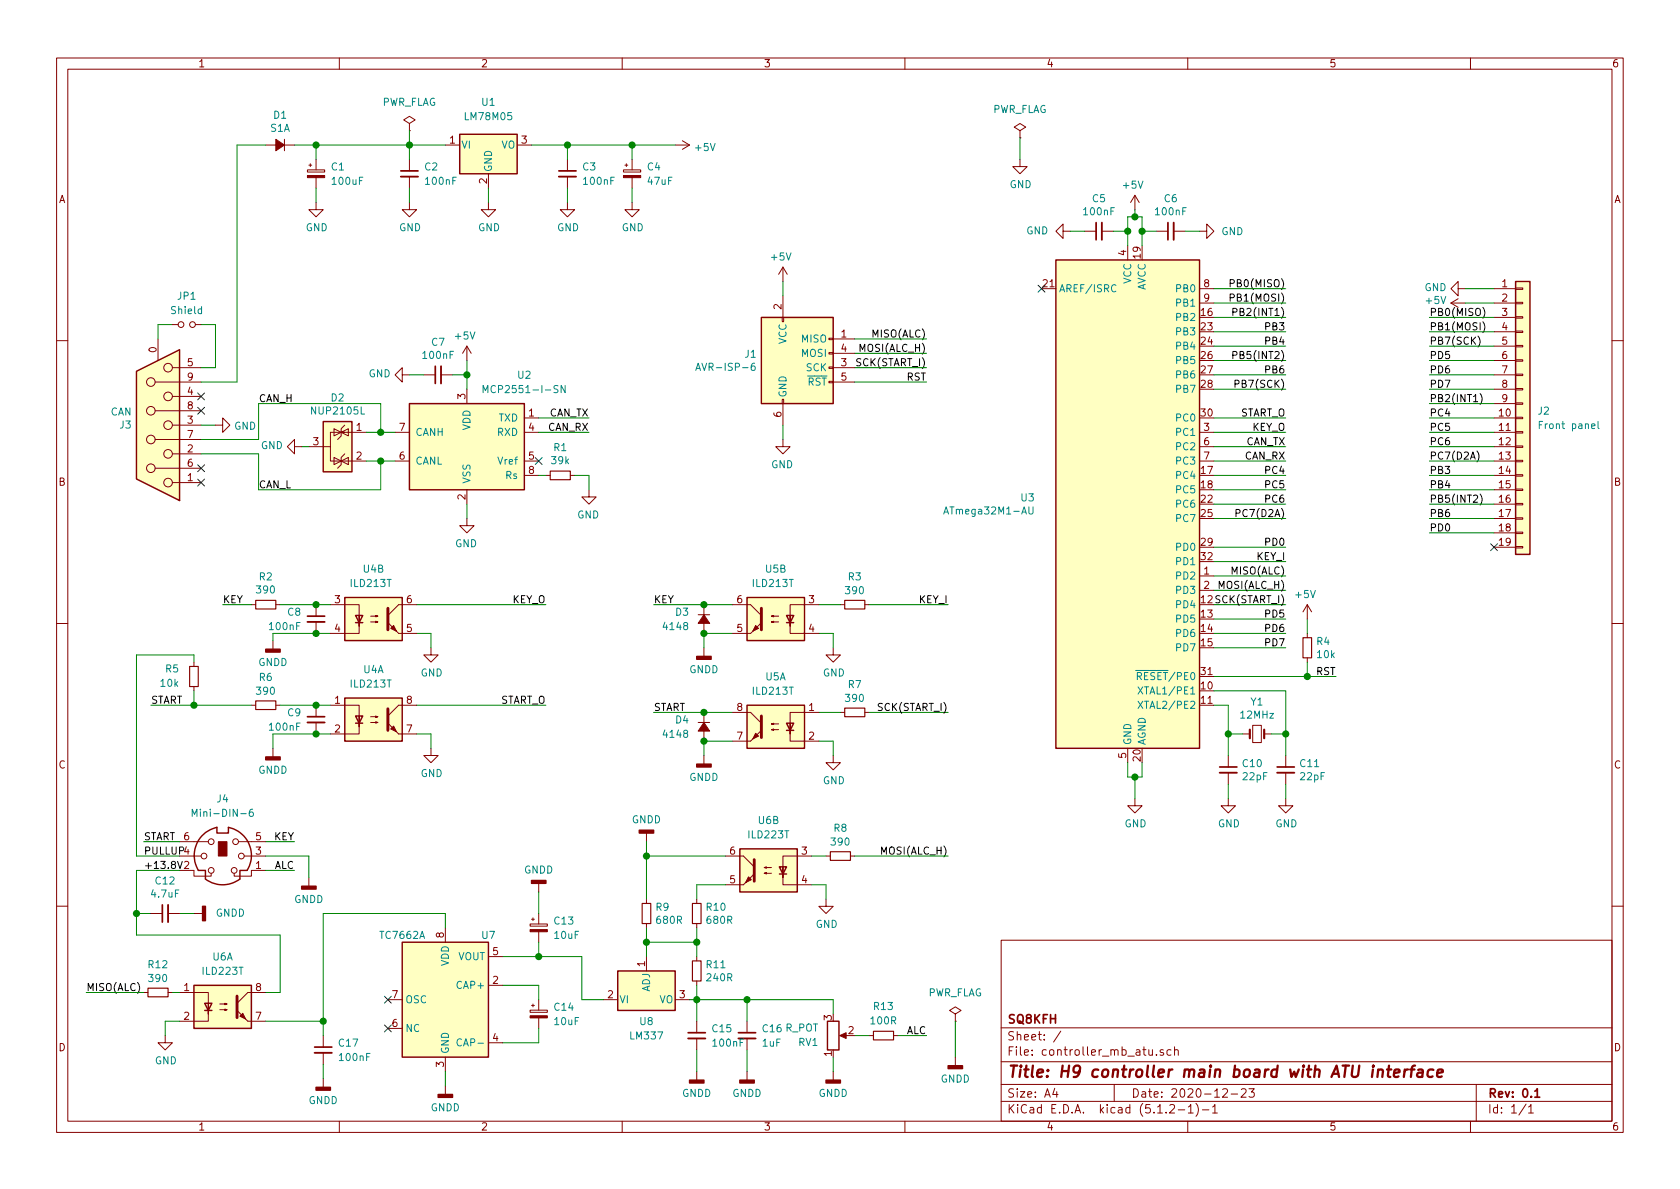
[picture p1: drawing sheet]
EESchema Schematic File Version 4
LIBS:controller_mb_atu-cache
EELAYER 29 0
EELAYER END
$Descr A4 11693 8268
encoding utf-8
Sheet 1 1
Title "H9 controller main board with ATU interface"
Date "2020-12-23"
Rev "0.1"
Comp "SQ8KFH"
Comment1 ""
Comment2 ""
Comment3 ""
Comment4 ""
$EndDescr
$Comp
L MCU_Microchip_ATmega:ATmega16M1-AU U3
U 1 1
P 7850 3500
F 0 "U3" H 7206 3546 50  0000 R CNN
F 1 "ATmega32M1-AU" H 7206 3455 50  0000 R CNN
F 2 "Package_QFP:TQFP-32_7x7mm_P0.8mm" H 7850 3500 50  0001 C CIN
F 3 "http://ww1.microchip.com/downloads/en/DeviceDoc/Atmel-8209-8-bit%20AVR%20ATmega16M1-32M1-64M1_Datasheet.pdf" H 7850 3500 50  0001 C CNN
	1    7850 3500
	1    0    0    -1  
$EndComp
$Comp
L Device:R_Small R1
U 1 1
P 3900 3300
F 0 "R1" V 3704 3300 50  0000 C CNN
F 1 "39k" V 3795 3300 50  0000 C CNN
F 2 "Resistor_SMD:R_1206_3216Metric_Pad1.42x1.75mm_HandSolder" H 3900 3300 50  0001 C CNN
F 3 "~" H 3900 3300 50  0001 C CNN
	1    3900 3300
	0    -1   1    0   
$EndComp
$Comp
L Interface_CAN_LIN:MCP2551-I-SN U2
U 1 1
P 3250 3100
F 0 "U2" H 2850 3600 50  0000 C CNN
F 1 "MCP2551-I-SN" H 2850 3500 50  0000 C CNN
F 2 "Package_SO:SOIC-8_3.9x4.9mm_P1.27mm" H 3250 2600 50  0001 C CIN
F 3 "http://ww1.microchip.com/downloads/en/devicedoc/21667d.pdf" H 3250 3100 50  0001 C CNN
	1    3250 3100
	-1   0    0    -1  
$EndComp
$Comp
L Power_Protection:NUP2105L D2
U 1 1
P 2350 3100
F 0 "D2" V 2008 3100 50  0000 C CNN
F 1 "NUP2105L" V 2099 3100 50  0000 C CNN
F 2 "Package_TO_SOT_SMD:SOT-23" H 2575 3050 50  0001 L CNN
F 3 "http://www.onsemi.com/pub_link/Collateral/NUP2105L-D.PDF" H 2475 3225 50  0001 C CNN
	1    2350 3100
	0    1    1    0   
$EndComp
$Comp
L Connector:AVR-ISP-6 J1
U 1 1
P 5550 2550
F 0 "J1" H 5271 2646 50  0000 R CNN
F 1 "AVR-ISP-6" H 5271 2555 50  0000 R CNN
F 2 "Connector_IDC:IDC-Header_2x03_P2.54mm_Vertical" V 5300 2600 50  0001 C CNN
F 3 " ~" H 4275 2000 50  0001 C CNN
	1    5550 2550
	1    0    0    -1  
$EndComp
$Comp
L Connector:DB9_Female_MountingHoles J3
U 1 1
P 1100 2950
F 0 "J3" H 1280 2952 50  0000 L CNN
F 1 "CAN" H 1280 2861 50  0000 L CNN
F 2 "Connector_Dsub:DSUB-9_Female_Horizontal_P2.77x2.84mm_EdgePinOffset7.70mm_Housed_MountingHolesOffset9.12mm" H 1100 2950 50  0001 C CNN
F 3 " ~" H 1100 2950 50  0001 C CNN
	1    1100 2950
	-1   0    0    1   
$EndComp
NoConn ~ 3750 3200
$Comp
L power:+5V #PWR01
U 1 1
P 4700 1000
F 0 "#PWR01" H 4700 850 50  0001 C CNN
F 1 "+5V" V 4715 1128 50  0000 L CNN
F 2 "" H 4700 1000 50  0001 C CNN
F 3 "" H 4700 1000 50  0001 C CNN
	1    4700 1000
	0    1    1    0   
$EndComp
Text Label 8950 3100 2    50   ~ 0
CAN_TX
Text Label 8950 3200 2    50   ~ 0
CAN_RX
Wire Wire Line
	8950 3100 8450 3100
Wire Wire Line
	8450 3200 8950 3200
Text Label 4100 2900 2    50   ~ 0
CAN_TX
Text Label 4100 3000 2    50   ~ 0
CAN_RX
Wire Wire Line
	4100 2900 3750 2900
Wire Wire Line
	3750 3000 4100 3000
$Comp
L power:GND #PWR019
U 1 1
P 4100 3400
F 0 "#PWR019" H 4100 3150 50  0001 C CNN
F 1 "GND" H 4105 3227 50  0000 C CNN
F 2 "" H 4100 3400 50  0001 C CNN
F 3 "" H 4100 3400 50  0001 C CNN
	1    4100 3400
	-1   0    0    -1  
$EndComp
Wire Wire Line
	3750 3300 3800 3300
Wire Wire Line
	4000 3300 4100 3300
Wire Wire Line
	4100 3300 4100 3400
$Comp
L Device:Crystal_Small Y1
U 1 1
P 8750 5100
F 0 "Y1" H 8750 5325 50  0000 C CNN
F 1 "12MHz" H 8750 5234 50  0000 C CNN
F 2 "Crystal:Crystal_HC49-U_Vertical" H 8750 5100 50  0001 C CNN
F 3 "~" H 8750 5100 50  0001 C CNN
	1    8750 5100
	1    0    0    -1  
$EndComp
$Comp
L Device:C_Small C10
U 1 1
P 8550 5350
F 0 "C10" H 8642 5396 50  0000 L CNN
F 1 "22pF" H 8642 5305 50  0000 L CNN
F 2 "Capacitor_SMD:C_1206_3216Metric_Pad1.42x1.75mm_HandSolder" H 8550 5350 50  0001 C CNN
F 3 "~" H 8550 5350 50  0001 C CNN
	1    8550 5350
	1    0    0    -1  
$EndComp
$Comp
L Device:C_Small C11
U 1 1
P 8950 5350
F 0 "C11" H 9042 5396 50  0000 L CNN
F 1 "22pF" H 9042 5305 50  0000 L CNN
F 2 "Capacitor_SMD:C_1206_3216Metric_Pad1.42x1.75mm_HandSolder" H 8950 5350 50  0001 C CNN
F 3 "~" H 8950 5350 50  0001 C CNN
	1    8950 5350
	1    0    0    -1  
$EndComp
Wire Wire Line
	8450 4900 8550 4900
Wire Wire Line
	8550 4900 8550 5100
Wire Wire Line
	8450 4800 8950 4800
Wire Wire Line
	8950 4800 8950 5100
Wire Wire Line
	8850 5100 8950 5100
Connection ~ 8950 5100
Wire Wire Line
	8950 5100 8950 5250
Wire Wire Line
	8650 5100 8550 5100
Connection ~ 8550 5100
Wire Wire Line
	8550 5100 8550 5250
$Comp
L power:GND #PWR031
U 1 1
P 8550 5550
F 0 "#PWR031" H 8550 5300 50  0001 C CNN
F 1 "GND" H 8555 5377 50  0000 C CNN
F 2 "" H 8550 5550 50  0001 C CNN
F 3 "" H 8550 5550 50  0001 C CNN
	1    8550 5550
	1    0    0    -1  
$EndComp
$Comp
L power:GND #PWR032
U 1 1
P 8950 5550
F 0 "#PWR032" H 8950 5300 50  0001 C CNN
F 1 "GND" H 8955 5377 50  0000 C CNN
F 2 "" H 8950 5550 50  0001 C CNN
F 3 "" H 8950 5550 50  0001 C CNN
	1    8950 5550
	1    0    0    -1  
$EndComp
Wire Wire Line
	8550 5450 8550 5550
Wire Wire Line
	8950 5450 8950 5550
$Comp
L Device:R_Small R4
U 1 1
P 9100 4500
F 0 "R4" H 9159 4546 50  0000 L CNN
F 1 "10k" H 9159 4455 50  0000 L CNN
F 2 "Resistor_SMD:R_1206_3216Metric_Pad1.42x1.75mm_HandSolder" H 9100 4500 50  0001 C CNN
F 3 "~" H 9100 4500 50  0001 C CNN
	1    9100 4500
	1    0    0    -1  
$EndComp
Wire Wire Line
	9100 4300 9100 4400
Wire Wire Line
	8450 4700 9100 4700
Wire Wire Line
	9100 4700 9100 4600
NoConn ~ 7250 2000
$Comp
L power:GND #PWR030
U 1 1
P 7900 5550
F 0 "#PWR030" H 7900 5300 50  0001 C CNN
F 1 "GND" H 7905 5377 50  0000 C CNN
F 2 "" H 7900 5550 50  0001 C CNN
F 3 "" H 7900 5550 50  0001 C CNN
	1    7900 5550
	1    0    0    -1  
$EndComp
Wire Wire Line
	7850 5300 7850 5400
Wire Wire Line
	7850 5400 7900 5400
Wire Wire Line
	7900 5400 7900 5550
Wire Wire Line
	7950 5300 7950 5400
Wire Wire Line
	7950 5400 7900 5400
Connection ~ 7900 5400
NoConn ~ 1400 3350
NoConn ~ 1400 2850
NoConn ~ 1400 2750
Wire Wire Line
	1100 2350 1100 2250
Wire Wire Line
	1500 2250 1500 2550
Wire Wire Line
	1500 2550 1400 2550
Wire Wire Line
	1500 2950 1400 2950
Wire Wire Line
	2150 3100 2100 3100
Wire Wire Line
	2750 3000 2650 3000
Wire Wire Line
	2550 3200 2650 3200
Wire Wire Line
	1400 3150 1800 3150
Wire Wire Line
	1800 3150 1800 3400
Wire Wire Line
	1800 3400 2650 3400
Wire Wire Line
	2650 3400 2650 3200
Connection ~ 2650 3200
Wire Wire Line
	2650 3200 2750 3200
Wire Wire Line
	1400 3050 1800 3050
Wire Wire Line
	1800 3050 1800 2800
Wire Wire Line
	1800 2800 2650 2800
Wire Wire Line
	2650 2800 2650 3000
Connection ~ 2650 3000
Wire Wire Line
	2650 3000 2550 3000
$Comp
L power:GND #PWR020
U 1 1
P 3250 3600
F 0 "#PWR020" H 3250 3350 50  0001 C CNN
F 1 "GND" H 3255 3427 50  0000 C CNN
F 2 "" H 3250 3600 50  0001 C CNN
F 3 "" H 3250 3600 50  0001 C CNN
	1    3250 3600
	-1   0    0    -1  
$EndComp
Wire Wire Line
	3250 3500 3250 3600
$Comp
L power:+5V #PWR014
U 1 1
P 3250 2500
F 0 "#PWR014" H 3250 2350 50  0001 C CNN
F 1 "+5V" H 3265 2673 50  0000 C CNN
F 2 "" H 3250 2500 50  0001 C CNN
F 3 "" H 3250 2500 50  0001 C CNN
	1    3250 2500
	-1   0    0    -1  
$EndComp
$Comp
L Device:C_Small C7
U 1 1
P 3050 2600
F 0 "C7" V 2821 2600 50  0000 C CNN
F 1 "100nF" V 2912 2600 50  0000 C CNN
F 2 "Capacitor_SMD:C_1206_3216Metric_Pad1.42x1.75mm_HandSolder" H 3050 2600 50  0001 C CNN
F 3 "~" H 3050 2600 50  0001 C CNN
	1    3050 2600
	0    -1   1    0   
$EndComp
$Comp
L power:GND #PWR015
U 1 1
P 2850 2600
F 0 "#PWR015" H 2850 2350 50  0001 C CNN
F 1 "GND" V 2855 2472 50  0000 R CNN
F 2 "" H 2850 2600 50  0001 C CNN
F 3 "" H 2850 2600 50  0001 C CNN
	1    2850 2600
	0    1    -1   0   
$EndComp
$Comp
L power:GND #PWR018
U 1 1
P 2100 3100
F 0 "#PWR018" H 2100 2850 50  0001 C CNN
F 1 "GND" V 2105 2972 50  0000 R CNN
F 2 "" H 2100 3100 50  0001 C CNN
F 3 "" H 2100 3100 50  0001 C CNN
	1    2100 3100
	0    1    -1   0   
$EndComp
$Comp
L power:GND #PWR016
U 1 1
P 1500 2950
F 0 "#PWR016" H 1500 2700 50  0001 C CNN
F 1 "GND" V 1505 2822 50  0000 R CNN
F 2 "" H 1500 2950 50  0001 C CNN
F 3 "" H 1500 2950 50  0001 C CNN
	1    1500 2950
	0    -1   1    0   
$EndComp
Wire Wire Line
	3250 2500 3250 2600
Wire Wire Line
	3150 2600 3250 2600
Connection ~ 3250 2600
Wire Wire Line
	3250 2600 3250 2700
Wire Wire Line
	2850 2600 2950 2600
Wire Wire Line
	8950 4100 8450 4100
Wire Wire Line
	8950 4200 8450 4200
$Comp
L power:+5V #PWR021
U 1 1
P 9100 4300
F 0 "#PWR021" H 9100 4150 50  0001 C CNN
F 1 "+5V" H 9115 4473 50  0000 C CNN
F 2 "" H 9100 4300 50  0001 C CNN
F 3 "" H 9100 4300 50  0001 C CNN
	1    9100 4300
	-1   0    0    -1  
$EndComp
Text Label 8950 3000 2    50   ~ 0
KEY_O
Text Label 8950 3900 2    50   ~ 0
KEY_I
$Comp
L power:+5V #PWR011
U 1 1
P 5450 1950
F 0 "#PWR011" H 5450 1800 50  0001 C CNN
F 1 "+5V" H 5465 2123 50  0000 C CNN
F 2 "" H 5450 1950 50  0001 C CNN
F 3 "" H 5450 1950 50  0001 C CNN
	1    5450 1950
	-1   0    0    -1  
$EndComp
$Comp
L power:GND #PWR017
U 1 1
P 5450 3050
F 0 "#PWR017" H 5450 2800 50  0001 C CNN
F 1 "GND" H 5455 2877 50  0000 C CNN
F 2 "" H 5450 3050 50  0001 C CNN
F 3 "" H 5450 3050 50  0001 C CNN
	1    5450 3050
	-1   0    0    -1  
$EndComp
Wire Wire Line
	5450 1950 5450 2050
Wire Wire Line
	5450 2950 5450 3050
Text Label 6450 2350 2    50   ~ 0
MISO(ALC)
Text Label 6450 2450 2    50   ~ 0
MOSI(ALC_H)
Text Label 6450 2550 2    50   ~ 0
SCK(START_I)
Text Label 6450 2650 2    50   ~ 0
RST
Wire Wire Line
	6450 2650 5950 2650
Wire Wire Line
	6450 2550 5950 2550
Wire Wire Line
	5950 2450 6450 2450
Wire Wire Line
	6450 2350 5950 2350
Text Label 9300 4700 2    50   ~ 0
RST
Wire Wire Line
	9300 4700 9100 4700
Connection ~ 9100 4700
Text Label 8950 4000 2    50   ~ 0
MISO(ALC)
Wire Wire Line
	8950 4000 8450 4000
Text Label 8950 4100 2    50   ~ 0
MOSI(ALC_H)
Text Label 8950 4200 2    50   ~ 0
SCK(START_I)
$Comp
L power:GND #PWR012
U 1 1
P 10200 2000
F 0 "#PWR012" H 10200 1750 50  0001 C CNN
F 1 "GND" V 10205 1872 50  0000 R CNN
F 2 "" H 10200 2000 50  0001 C CNN
F 3 "" H 10200 2000 50  0001 C CNN
	1    10200 2000
	0    1    -1   0   
$EndComp
$Comp
L power:+5V #PWR013
U 1 1
P 10200 2100
F 0 "#PWR013" H 10200 1950 50  0001 C CNN
F 1 "+5V" V 10215 2228 50  0000 L CNN
F 2 "" H 10200 2100 50  0001 C CNN
F 3 "" H 10200 2100 50  0001 C CNN
	1    10200 2100
	0    -1   -1   0   
$EndComp
Wire Wire Line
	10400 2100 10200 2100
Wire Wire Line
	10200 2000 10400 2000
$Comp
L Connector_Generic:Conn_01x19 J2
U 1 1
P 10600 2900
F 0 "J2" H 10700 2950 50  0000 L CNN
F 1 "Front panel" H 10700 2850 50  0000 L CNN
F 2 "Connector_PinSocket_2.54mm:PinSocket_1x19_P2.54mm_Horizontal" H 10600 2900 50  0001 C CNN
F 3 "~" H 10600 2900 50  0001 C CNN
	1    10600 2900
	1    0    0    -1  
$EndComp
Wire Wire Line
	8950 3900 8450 3900
Wire Wire Line
	8950 3000 8450 3000
$Comp
L Device:C_Small C5
U 1 1
P 7650 1600
F 0 "C5" V 7421 1600 50  0000 C CNN
F 1 "100nF" V 7512 1600 50  0000 C CNN
F 2 "Capacitor_SMD:C_1206_3216Metric_Pad1.42x1.75mm_HandSolder" H 7650 1600 50  0001 C CNN
F 3 "~" H 7650 1600 50  0001 C CNN
	1    7650 1600
	0    -1   1    0   
$EndComp
$Comp
L Device:C_Small C6
U 1 1
P 8150 1600
F 0 "C6" V 7921 1600 50  0000 C CNN
F 1 "100nF" V 8012 1600 50  0000 C CNN
F 2 "Capacitor_SMD:C_1206_3216Metric_Pad1.42x1.75mm_HandSolder" H 8150 1600 50  0001 C CNN
F 3 "~" H 8150 1600 50  0001 C CNN
	1    8150 1600
	0    -1   1    0   
$EndComp
$Comp
L power:GND #PWR010
U 1 1
P 8350 1600
F 0 "#PWR010" H 8350 1350 50  0001 C CNN
F 1 "GND" V 8350 1450 50  0000 R CNN
F 2 "" H 8350 1600 50  0001 C CNN
F 3 "" H 8350 1600 50  0001 C CNN
	1    8350 1600
	0    -1   1    0   
$EndComp
$Comp
L power:GND #PWR09
U 1 1
P 7450 1600
F 0 "#PWR09" H 7450 1350 50  0001 C CNN
F 1 "GND" V 7450 1450 50  0000 R CNN
F 2 "" H 7450 1600 50  0001 C CNN
F 3 "" H 7450 1600 50  0001 C CNN
	1    7450 1600
	0    1    -1   0   
$EndComp
$Comp
L power:+5V #PWR08
U 1 1
P 7900 1450
F 0 "#PWR08" H 7900 1300 50  0001 C CNN
F 1 "+5V" H 7915 1623 50  0000 C CNN
F 2 "" H 7900 1450 50  0001 C CNN
F 3 "" H 7900 1450 50  0001 C CNN
	1    7900 1450
	-1   0    0    -1  
$EndComp
Wire Wire Line
	7450 1600 7550 1600
Wire Wire Line
	7750 1600 7850 1600
Wire Wire Line
	7850 1600 7850 1700
Wire Wire Line
	8050 1600 7950 1600
Wire Wire Line
	7950 1600 7950 1700
Wire Wire Line
	8350 1600 8250 1600
Wire Wire Line
	7900 1450 7900 1500
Wire Wire Line
	7900 1500 7950 1500
Wire Wire Line
	7950 1500 7950 1600
Connection ~ 7950 1600
Wire Wire Line
	7900 1500 7850 1500
Wire Wire Line
	7850 1500 7850 1600
Connection ~ 7900 1500
Connection ~ 7850 1600
Wire Wire Line
	8450 2900 8950 2900
Text Label 9950 3600 0    50   ~ 0
PB6
Wire Wire Line
	8950 2600 8450 2600
Text Label 9950 2200 0    50   ~ 0
PB0(MISO)
Text Label 9950 2300 0    50   ~ 0
PB1(MOSI)
Text Label 9950 2400 0    50   ~ 0
PB7(SCK)
Text Label 9950 3700 0    50   ~ 0
PD0
Text Label 9950 3500 0    50   ~ 0
PB5(INT2)
Text Label 9950 3200 0    50   ~ 0
PC7(D2A)
Text Label 9950 3400 0    50   ~ 0
PB4
Text Label 9950 3300 0    50   ~ 0
PB3
Text Label 9950 3100 0    50   ~ 0
PC6
Text Label 9950 3000 0    50   ~ 0
PC5
Text Label 9950 2900 0    50   ~ 0
PC4
Text Label 9950 2800 0    50   ~ 0
PB2(INT1)
Text Label 9950 2700 0    50   ~ 0
PD7
Text Label 9950 2600 0    50   ~ 0
PD6
Text Label 9950 2500 0    50   ~ 0
PD5
Text Label 8950 2900 2    50   ~ 0
START_O
Wire Wire Line
	9950 3700 10400 3700
Text Label 8950 3800 2    50   ~ 0
PD0
Wire Wire Line
	8950 3800 8450 3800
Wire Wire Line
	10400 2200 9950 2200
Text Label 8950 2000 2    50   ~ 0
PB0(MISO)
Wire Wire Line
	8950 2000 8450 2000
Wire Wire Line
	10400 2300 9950 2300
Wire Wire Line
	9950 2400 10400 2400
Wire Wire Line
	10400 2500 9950 2500
Wire Wire Line
	9950 2600 10400 2600
Wire Wire Line
	10400 2700 9950 2700
Wire Wire Line
	9950 2800 10400 2800
Wire Wire Line
	10400 2900 9950 2900
Wire Wire Line
	9950 3000 10400 3000
Wire Wire Line
	10400 3100 9950 3100
Wire Wire Line
	9950 3200 10400 3200
Wire Wire Line
	10400 3300 9950 3300
Wire Wire Line
	9950 3400 10400 3400
Wire Wire Line
	10400 3500 9950 3500
Wire Wire Line
	9950 3600 10400 3600
Text Label 8950 2100 2    50   ~ 0
PB1(MOSI)
Wire Wire Line
	8950 2100 8450 2100
Text Label 8950 2700 2    50   ~ 0
PB7(SCK)
Wire Wire Line
	8950 2700 8450 2700
Text Label 8950 4300 2    50   ~ 0
PD5
Wire Wire Line
	8950 2500 8450 2500
Text Label 8950 4400 2    50   ~ 0
PD6
Wire Wire Line
	8950 4300 8450 4300
Wire Wire Line
	8950 4400 8450 4400
Text Label 8950 4500 2    50   ~ 0
PD7
Wire Wire Line
	8950 4500 8450 4500
Text Label 8950 2200 2    50   ~ 0
PB2(INT1)
Wire Wire Line
	8950 2200 8450 2200
Text Label 8950 3300 2    50   ~ 0
PC4
Wire Wire Line
	8950 3300 8450 3300
Text Label 8950 3400 2    50   ~ 0
PC5
Wire Wire Line
	8950 3400 8450 3400
Text Label 8950 3500 2    50   ~ 0
PC6
Wire Wire Line
	8950 3500 8450 3500
Text Label 8950 3600 2    50   ~ 0
PC7(D2A)
Wire Wire Line
	8950 3600 8450 3600
Text Label 8950 2300 2    50   ~ 0
PB3
Wire Wire Line
	8950 2300 8450 2300
Text Label 8950 2400 2    50   ~ 0
PB4
Wire Wire Line
	8950 2400 8450 2400
Text Label 8950 2500 2    50   ~ 0
PB5(INT2)
Text Label 8950 2600 2    50   ~ 0
PB6
$Comp
L power:PWR_FLAG #FLG02
U 1 1
P 7100 950
F 0 "#FLG02" H 7100 1025 50  0001 C CNN
F 1 "PWR_FLAG" H 7100 1150 50  0000 C CNN
F 2 "" H 7100 950 50  0001 C CNN
F 3 "~" H 7100 950 50  0001 C CNN
	1    7100 950 
	1    0    0    -1  
$EndComp
$Comp
L power:GND #PWR02
U 1 1
P 7100 1100
F 0 "#PWR02" H 7100 850 50  0001 C CNN
F 1 "GND" H 7105 927 50  0000 C CNN
F 2 "" H 7100 1100 50  0001 C CNN
F 3 "" H 7100 1100 50  0001 C CNN
	1    7100 1100
	1    0    0    -1  
$EndComp
Wire Wire Line
	7100 950  7100 1100
$Comp
L power:GND #PWR05
U 1 1
P 3400 1400
F 0 "#PWR05" H 3400 1150 50  0001 C CNN
F 1 "GND" H 3405 1227 50  0000 C CNN
F 2 "" H 3400 1400 50  0001 C CNN
F 3 "" H 3400 1400 50  0001 C CNN
	1    3400 1400
	1    0    0    -1  
$EndComp
$Comp
L Device:C_Small C2
U 1 1
P 2850 1200
F 0 "C2" H 2950 1250 50  0000 L CNN
F 1 "100nF" H 2950 1150 50  0000 L CNN
F 2 "Capacitor_SMD:C_1206_3216Metric_Pad1.42x1.75mm_HandSolder" H 2850 1200 50  0001 C CNN
F 3 "~" H 2850 1200 50  0001 C CNN
	1    2850 1200
	1    0    0    -1  
$EndComp
$Comp
L Device:D_Small_ALT D1
U 1 1
P 1950 1000
F 0 "D1" H 1950 795 50  0000 C CNN
F 1 "S1A" H 1950 886 50  0000 C CNN
F 2 "Diode_SMD:D_SMA" V 1950 1000 50  0001 C CNN
F 3 "~" V 1950 1000 50  0001 C CNN
	1    1950 1000
	-1   0    0    1   
$EndComp
Wire Wire Line
	1400 2650 1650 2650
Wire Wire Line
	1650 1000 1850 1000
NoConn ~ 1400 3250
Wire Wire Line
	1200 2250 1100 2250
Wire Wire Line
	1400 2250 1500 2250
Text Label 1800 2800 0    50   ~ 0
CAN_H
Text Label 1800 3400 0    50   ~ 0
CAN_L
$Comp
L Regulator_Linear:LM78M05_TO252 U1
U 1 1
P 3400 1000
F 0 "U1" H 3400 1300 50  0000 C CNN
F 1 "LM78M05" H 3400 1200 50  0000 C CNN
F 2 "Package_TO_SOT_SMD:TO-252-2" H 3400 1225 50  0001 C CIN
F 3 "http://www.fairchildsemi.com/ds/LM/LM78M05.pdf" H 3400 950 50  0001 C CNN
	1    3400 1000
	1    0    0    -1  
$EndComp
$Comp
L Device:CP_Small C1
U 1 1
P 2200 1200
F 0 "C1" H 2300 1250 50  0000 L CNN
F 1 "100uF" H 2300 1150 50  0000 L CNN
F 2 "Capacitor_THT:CP_Radial_D6.3mm_P2.50mm" H 2200 1200 50  0001 C CNN
F 3 "~" H 2200 1200 50  0001 C CNN
	1    2200 1200
	1    0    0    -1  
$EndComp
$Comp
L Device:C_Small C3
U 1 1
P 3950 1200
F 0 "C3" H 4050 1250 50  0000 L CNN
F 1 "100nF" H 4050 1150 50  0000 L CNN
F 2 "Capacitor_SMD:C_1206_3216Metric_Pad1.42x1.75mm_HandSolder" H 3950 1200 50  0001 C CNN
F 3 "~" H 3950 1200 50  0001 C CNN
	1    3950 1200
	1    0    0    -1  
$EndComp
$Comp
L Device:CP_Small C4
U 1 1
P 4400 1200
F 0 "C4" H 4500 1250 50  0000 L CNN
F 1 "47uF" H 4500 1150 50  0000 L CNN
F 2 "Capacitor_THT:CP_Radial_D6.3mm_P2.50mm" H 4400 1200 50  0001 C CNN
F 3 "~" H 4400 1200 50  0001 C CNN
	1    4400 1200
	1    0    0    -1  
$EndComp
$Comp
L power:GND #PWR06
U 1 1
P 3950 1400
F 0 "#PWR06" H 3950 1150 50  0001 C CNN
F 1 "GND" H 3955 1227 50  0000 C CNN
F 2 "" H 3950 1400 50  0001 C CNN
F 3 "" H 3950 1400 50  0001 C CNN
	1    3950 1400
	1    0    0    -1  
$EndComp
$Comp
L power:GND #PWR07
U 1 1
P 4400 1400
F 0 "#PWR07" H 4400 1150 50  0001 C CNN
F 1 "GND" H 4405 1227 50  0000 C CNN
F 2 "" H 4400 1400 50  0001 C CNN
F 3 "" H 4400 1400 50  0001 C CNN
	1    4400 1400
	1    0    0    -1  
$EndComp
$Comp
L power:GND #PWR04
U 1 1
P 2850 1400
F 0 "#PWR04" H 2850 1150 50  0001 C CNN
F 1 "GND" H 2855 1227 50  0000 C CNN
F 2 "" H 2850 1400 50  0001 C CNN
F 3 "" H 2850 1400 50  0001 C CNN
	1    2850 1400
	1    0    0    -1  
$EndComp
$Comp
L power:GND #PWR03
U 1 1
P 2200 1400
F 0 "#PWR03" H 2200 1150 50  0001 C CNN
F 1 "GND" H 2205 1227 50  0000 C CNN
F 2 "" H 2200 1400 50  0001 C CNN
F 3 "" H 2200 1400 50  0001 C CNN
	1    2200 1400
	1    0    0    -1  
$EndComp
Wire Wire Line
	1650 1000 1650 2650
Wire Wire Line
	2050 1000 2200 1000
Wire Wire Line
	3700 1000 3950 1000
Wire Wire Line
	2200 1100 2200 1000
Connection ~ 2200 1000
Wire Wire Line
	2200 1000 2850 1000
Wire Wire Line
	2850 1100 2850 1000
Connection ~ 2850 1000
Wire Wire Line
	2850 1000 3100 1000
Wire Wire Line
	3950 1100 3950 1000
Connection ~ 3950 1000
Wire Wire Line
	3950 1000 4400 1000
Wire Wire Line
	4400 1100 4400 1000
Connection ~ 4400 1000
Wire Wire Line
	4400 1000 4700 1000
Wire Wire Line
	2200 1400 2200 1300
Wire Wire Line
	2850 1400 2850 1300
Wire Wire Line
	3400 1400 3400 1300
Wire Wire Line
	3950 1400 3950 1300
Wire Wire Line
	4400 1400 4400 1300
$Comp
L power:PWR_FLAG #FLG01
U 1 1
P 2850 900
F 0 "#FLG01" H 2850 975 50  0001 C CNN
F 1 "PWR_FLAG" H 2850 1100 50  0000 C CNN
F 2 "" H 2850 900 50  0001 C CNN
F 3 "~" H 2850 900 50  0001 C CNN
	1    2850 900 
	1    0    0    -1  
$EndComp
Wire Wire Line
	2850 900  2850 1000
$Comp
L Device:Jumper_NO_Small JP1
U 1 1
P 1300 2250
F 0 "JP1" H 1300 2450 50  0000 C CNN
F 1 "Shield" H 1300 2350 50  0000 C CNN
F 2 "Jumper:SolderJumper-2_P1.3mm_Open_Pad1.0x1.5mm" H 1300 2250 50  0001 C CNN
F 3 "~" H 1300 2250 50  0001 C CNN
	1    1300 2250
	1    0    0    -1  
$EndComp
Text Label 6600 4200 2    50   ~ 0
KEY_I
Text Label 3800 4200 2    50   ~ 0
KEY_O
$Comp
L Connector:Mini-DIN-6 J4
U 1 1
P 1550 5950
F 0 "J4" H 1550 6350 50  0000 C CNN
F 1 "Mini-DIN-6" H 1550 6250 50  0000 C CNN
F 2 "kfhlib:LUMBERG_TM_0508_A6" H 1550 5950 50  0001 C CNN
F 3 "http://service.powerdynamics.com/ec/Catalog17/Section%2011.pdf" H 1550 5950 50  0001 C CNN
	1    1550 5950
	1    0    0    -1  
$EndComp
$Comp
L power:GNDD #PWR034
U 1 1
P 2150 6100
F 0 "#PWR034" H 2150 5850 50  0001 C CNN
F 1 "GNDD" H 2150 5950 50  0000 C CNN
F 2 "" H 2150 6100 50  0001 C CNN
F 3 "" H 2150 6100 50  0001 C CNN
	1    2150 6100
	1    0    0    -1  
$EndComp
Wire Wire Line
	1850 5950 2150 5950
Wire Wire Line
	2150 5950 2150 6100
Wire Wire Line
	1250 5950 950  5950
Text Label 2050 5850 2    50   ~ 0
KEY
Text Label 1000 5850 0    50   ~ 0
START
$Comp
L Device:D_Small_ALT D3
U 1 1
P 4900 4300
F 0 "D3" V 4850 4200 50  0000 R CNN
F 1 "4148" V 4950 4200 50  0000 R CNN
F 2 "Diode_SMD:D_MiniMELF" V 4900 4300 50  0001 C CNN
F 3 "~" V 4900 4300 50  0001 C CNN
	1    4900 4300
	0    1    1    0   
$EndComp
$Comp
L Device:R_Small R6
U 1 1
P 1850 4900
F 0 "R6" V 1654 4900 50  0000 C CNN
F 1 "390" V 1750 4900 50  0000 C CNN
F 2 "Resistor_SMD:R_1206_3216Metric_Pad1.42x1.75mm_HandSolder" H 1850 4900 50  0001 C CNN
F 3 "~" H 1850 4900 50  0001 C CNN
	1    1850 4900
	0    -1   1    0   
$EndComp
$Comp
L Device:D_Small_ALT D4
U 1 1
P 4900 5050
F 0 "D4" V 4850 4950 50  0000 R CNN
F 1 "4148" V 4950 4950 50  0000 R CNN
F 2 "Diode_SMD:D_MiniMELF" V 4900 5050 50  0001 C CNN
F 3 "~" V 4900 5050 50  0001 C CNN
	1    4900 5050
	0    1    1    0   
$EndComp
$Comp
L power:GNDD #PWR024
U 1 1
P 4900 4500
F 0 "#PWR024" H 4900 4250 50  0001 C CNN
F 1 "GNDD" H 4900 4350 50  0000 C CNN
F 2 "" H 4900 4500 50  0001 C CNN
F 3 "" H 4900 4500 50  0001 C CNN
	1    4900 4500
	1    0    0    -1  
$EndComp
Wire Wire Line
	5100 4400 4900 4400
Wire Wire Line
	4900 4500 4900 4400
Connection ~ 4900 4400
Text Label 4550 4200 0    50   ~ 0
KEY
Wire Wire Line
	5100 4200 4900 4200
Wire Wire Line
	4550 4200 4900 4200
Connection ~ 4900 4200
$Comp
L Device:R_Small R2
U 1 1
P 1850 4200
F 0 "R2" V 1654 4200 50  0000 C CNN
F 1 "390" V 1745 4200 50  0000 C CNN
F 2 "Resistor_SMD:R_1206_3216Metric_Pad1.42x1.75mm_HandSolder" H 1850 4200 50  0001 C CNN
F 3 "~" H 1850 4200 50  0001 C CNN
	1    1850 4200
	0    -1   1    0   
$EndComp
$Comp
L power:GNDD #PWR022
U 1 1
P 1900 4450
F 0 "#PWR022" H 1900 4200 50  0001 C CNN
F 1 "GNDD" H 1900 4300 50  0000 C CNN
F 2 "" H 1900 4450 50  0001 C CNN
F 3 "" H 1900 4450 50  0001 C CNN
	1    1900 4450
	1    0    0    -1  
$EndComp
Wire Wire Line
	1900 4400 1900 4450
Wire Wire Line
	2200 4400 2300 4400
Text Label 1550 4200 0    50   ~ 0
KEY
$Comp
L power:GNDD #PWR026
U 1 1
P 1900 5200
F 0 "#PWR026" H 1900 4950 50  0001 C CNN
F 1 "GNDD" H 1900 5050 50  0000 C CNN
F 2 "" H 1900 5200 50  0001 C CNN
F 3 "" H 1900 5200 50  0001 C CNN
	1    1900 5200
	1    0    0    -1  
$EndComp
Wire Wire Line
	1900 5100 1900 5200
$Comp
L Device:R_Small R5
U 1 1
P 1350 4700
F 0 "R5" H 1250 4650 50  0000 R CNN
F 1 "10k" H 1250 4750 50  0000 R CNN
F 2 "Resistor_SMD:R_1206_3216Metric_Pad1.42x1.75mm_HandSolder" H 1350 4700 50  0001 C CNN
F 3 "~" H 1350 4700 50  0001 C CNN
	1    1350 4700
	1    0    0    1   
$EndComp
Wire Wire Line
	1350 4550 1350 4600
$Comp
L power:GNDD #PWR028
U 1 1
P 4900 5250
F 0 "#PWR028" H 4900 5000 50  0001 C CNN
F 1 "GNDD" H 4900 5100 50  0000 C CNN
F 2 "" H 4900 5250 50  0001 C CNN
F 3 "" H 4900 5250 50  0001 C CNN
	1    4900 5250
	1    0    0    -1  
$EndComp
Wire Wire Line
	5100 5150 4900 5150
Wire Wire Line
	4900 5150 4900 5250
Connection ~ 4900 5150
Text Label 4550 4950 0    50   ~ 0
START
Wire Wire Line
	4550 4950 4900 4950
Wire Wire Line
	5100 4950 4900 4950
Connection ~ 4900 4950
$Comp
L Device:R_Small R3
U 1 1
P 5950 4200
F 0 "R3" V 5754 4200 50  0000 C CNN
F 1 "390" V 5850 4200 50  0000 C CNN
F 2 "Resistor_SMD:R_1206_3216Metric_Pad1.42x1.75mm_HandSolder" H 5950 4200 50  0001 C CNN
F 3 "~" H 5950 4200 50  0001 C CNN
	1    5950 4200
	0    -1   1    0   
$EndComp
$Comp
L Device:R_Small R7
U 1 1
P 5950 4950
F 0 "R7" V 5754 4950 50  0000 C CNN
F 1 "390" V 5850 4950 50  0000 C CNN
F 2 "Resistor_SMD:R_1206_3216Metric_Pad1.42x1.75mm_HandSolder" H 5950 4950 50  0001 C CNN
F 3 "~" H 5950 4950 50  0001 C CNN
	1    5950 4950
	0    -1   1    0   
$EndComp
$Comp
L power:GND #PWR029
U 1 1
P 5800 5250
F 0 "#PWR029" H 5800 5000 50  0001 C CNN
F 1 "GND" H 5805 5077 50  0000 C CNN
F 2 "" H 5800 5250 50  0001 C CNN
F 3 "" H 5800 5250 50  0001 C CNN
	1    5800 5250
	1    0    0    -1  
$EndComp
$Comp
L power:GND #PWR025
U 1 1
P 5800 4500
F 0 "#PWR025" H 5800 4250 50  0001 C CNN
F 1 "GND" H 5805 4327 50  0000 C CNN
F 2 "" H 5800 4500 50  0001 C CNN
F 3 "" H 5800 4500 50  0001 C CNN
	1    5800 4500
	1    0    0    -1  
$EndComp
Wire Wire Line
	5700 4400 5800 4400
Wire Wire Line
	5800 4400 5800 4500
Wire Wire Line
	5700 5150 5800 5150
Wire Wire Line
	5800 5150 5800 5250
Wire Wire Line
	5700 4950 5850 4950
Wire Wire Line
	5700 4200 5850 4200
Wire Wire Line
	1000 5850 1250 5850
Wire Wire Line
	1850 5850 2050 5850
$Comp
L power:GND #PWR027
U 1 1
P 3000 5200
F 0 "#PWR027" H 3000 4950 50  0001 C CNN
F 1 "GND" H 3005 5027 50  0000 C CNN
F 2 "" H 3000 5200 50  0001 C CNN
F 3 "" H 3000 5200 50  0001 C CNN
	1    3000 5200
	1    0    0    -1  
$EndComp
$Comp
L power:GND #PWR023
U 1 1
P 3000 4500
F 0 "#PWR023" H 3000 4250 50  0001 C CNN
F 1 "GND" H 3005 4327 50  0000 C CNN
F 2 "" H 3000 4500 50  0001 C CNN
F 3 "" H 3000 4500 50  0001 C CNN
	1    3000 4500
	1    0    0    -1  
$EndComp
Wire Wire Line
	2900 4400 3000 4400
Wire Wire Line
	3000 4400 3000 4500
Wire Wire Line
	2900 5100 3000 5100
Wire Wire Line
	3000 5100 3000 5200
Wire Wire Line
	3800 4900 2900 4900
NoConn ~ 10400 3800
Wire Wire Line
	3800 4200 2900 4200
Wire Wire Line
	6600 4200 6050 4200
Text Label 3800 4900 2    50   ~ 0
START_O
Text Label 6600 5950 2    50   ~ 0
MOSI(ALC_H)
Wire Wire Line
	6600 4950 6050 4950
$Comp
L Isolator:LTV-827M U4
U 2 1
P 2600 4300
F 0 "U4" H 2600 4650 50  0000 C CNN
F 1 "ILD213T " H 2600 4550 50  0000 C CNN
F 2 "Package_SO:SOIC-8_3.9x4.9mm_P1.27mm" H 2600 4000 50  0001 C CNN
F 3 "http://www.us.liteon.com/downloads/LTV-817-827-847.PDF" H 1750 4850 50  0001 C CNN
	2    2600 4300
	1    0    0    -1  
$EndComp
$Comp
L Isolator:LTV-827M U4
U 1 1
P 2600 5000
F 0 "U4" H 2600 5350 50  0000 C CNN
F 1 "ILD213T " H 2600 5250 50  0000 C CNN
F 2 "Package_SO:SOIC-8_3.9x4.9mm_P1.27mm" H 2600 4700 50  0001 C CNN
F 3 "http://www.us.liteon.com/downloads/LTV-817-827-847.PDF" H 1750 5550 50  0001 C CNN
	1    2600 5000
	1    0    0    -1  
$EndComp
$Comp
L power:GNDD #PWR039
U 1 1
P 6650 7350
F 0 "#PWR039" H 6650 7100 50  0001 C CNN
F 1 "GNDD" H 6650 7200 50  0000 C CNN
F 2 "" H 6650 7350 50  0001 C CNN
F 3 "" H 6650 7350 50  0001 C CNN
	1    6650 7350
	1    0    0    -1  
$EndComp
$Comp
L power:PWR_FLAG #FLG03
U 1 1
P 6650 7100
F 0 "#FLG03" H 6650 7175 50  0001 C CNN
F 1 "PWR_FLAG" H 6650 7300 50  0000 C CNN
F 2 "" H 6650 7100 50  0001 C CNN
F 3 "~" H 6650 7100 50  0001 C CNN
	1    6650 7100
	1    0    0    -1  
$EndComp
Wire Wire Line
	6650 7100 6650 7350
NoConn ~ -11450 -3000
$Comp
L Regulator_Linear:LM337_SOT223 U8
U 1 1
P 4500 6950
F 0 "U8" H 4500 6800 50  0000 C CNN
F 1 "LM337" H 4500 6700 50  0000 C CNN
F 2 "Package_TO_SOT_SMD:SOT-223-3_TabPin2" H 4500 6750 50  0001 C CIN
F 3 "http://www.ti.com/lit/ds/symlink/lm337-n.pdf" H 4500 6950 50  0001 C CNN
	1    4500 6950
	1    0    0    -1  
$EndComp
$Comp
L Converter_DCDC:TC7662AxPA U7
U 1 1
P 3100 6950
F 0 "U7" H 3400 7400 50  0000 C CNN
F 1 "TC7662A" H 2800 7400 50  0000 C CNN
F 2 "Package_SO:SO-8_3.9x4.9mm_P1.27mm" H 3200 6850 50  0001 C CNN
F 3 "http://ww1.microchip.com/downloads/en/DeviceDoc/21468B.pdf" H 3200 6850 50  0001 C CNN
	1    3100 6950
	1    0    0    -1  
$EndComp
Wire Wire Line
	950  4550 1350 4550
Wire Wire Line
	950  4550 950  5950
Text Label 2050 6050 2    50   ~ 0
ALC
Wire Wire Line
	2050 6050 1850 6050
$Comp
L Device:CP_Small C14
U 1 1
P 3750 7050
F 0 "C14" H 3850 7100 50  0000 L CNN
F 1 "10uF" H 3850 7000 50  0000 L CNN
F 2 "Capacitor_THT:CP_Radial_D6.3mm_P2.50mm" H 3750 7050 50  0001 C CNN
F 3 "~" H 3750 7050 50  0001 C CNN
	1    3750 7050
	1    0    0    -1  
$EndComp
$Comp
L Device:C_Small C16
U 1 1
P 5200 7200
F 0 "C16" H 5300 7250 50  0000 L CNN
F 1 "1uF" H 5300 7150 50  0000 L CNN
F 2 "Capacitor_SMD:C_1206_3216Metric_Pad1.42x1.75mm_HandSolder" H 5200 7200 50  0001 C CNN
F 3 "~" H 5200 7200 50  0001 C CNN
	1    5200 7200
	1    0    0    -1  
$EndComp
$Comp
L Device:CP_Small C13
U 1 1
P 3750 6450
F 0 "C13" H 3850 6500 50  0000 L CNN
F 1 "10uF" H 3850 6400 50  0000 L CNN
F 2 "Capacitor_THT:CP_Radial_D6.3mm_P2.50mm" H 3750 6450 50  0001 C CNN
F 3 "~" H 3750 6450 50  0001 C CNN
	1    3750 6450
	1    0    0    -1  
$EndComp
$Comp
L power:GNDD #PWR044
U 1 1
P 3100 7550
F 0 "#PWR044" H 3100 7300 50  0001 C CNN
F 1 "GNDD" H 3100 7400 50  0000 C CNN
F 2 "" H 3100 7550 50  0001 C CNN
F 3 "" H 3100 7550 50  0001 C CNN
	1    3100 7550
	1    0    0    -1  
$EndComp
Wire Wire Line
	3100 7550 3100 7450
$Comp
L Isolator:LTV-827M U6
U 1 1
P 1550 7000
F 0 "U6" H 1550 7350 50  0000 C CNN
F 1 "ILD223T" H 1550 7250 50  0000 C CNN
F 2 "Package_SO:SOIC-8_3.9x4.9mm_P1.27mm" H 1550 6700 50  0001 C CNN
F 3 "http://www.us.liteon.com/downloads/LTV-817-827-847.PDF" H 700 7550 50  0001 C CNN
	1    1550 7000
	1    0    0    -1  
$EndComp
Text Label 1000 5950 0    50   ~ 0
PULLUP
Text Label 1000 6050 0    50   ~ 0
+13.8V
Wire Wire Line
	950  6050 950  6350
Wire Wire Line
	950  6500 1950 6500
Wire Wire Line
	1950 6500 1950 6900
Wire Wire Line
	1950 6900 1850 6900
Wire Wire Line
	950  6050 1250 6050
Wire Wire Line
	1850 7100 2250 7100
Wire Wire Line
	2250 7100 2250 6350
Wire Wire Line
	2250 6350 3100 6350
Wire Wire Line
	3100 6350 3100 6450
$Comp
L Device:R_Small R12
U 1 1
P 1100 6900
F 0 "R12" V 904 6900 50  0000 C CNN
F 1 "390" V 1000 6900 50  0000 C CNN
F 2 "Resistor_SMD:R_1206_3216Metric_Pad1.42x1.75mm_HandSolder" H 1100 6900 50  0001 C CNN
F 3 "~" H 1100 6900 50  0001 C CNN
	1    1100 6900
	0    -1   1    0   
$EndComp
$Comp
L power:GND #PWR038
U 1 1
P 1150 7200
F 0 "#PWR038" H 1150 6950 50  0001 C CNN
F 1 "GND" H 1155 7027 50  0000 C CNN
F 2 "" H 1150 7200 50  0001 C CNN
F 3 "" H 1150 7200 50  0001 C CNN
	1    1150 7200
	1    0    0    -1  
$EndComp
Wire Wire Line
	1250 7100 1150 7100
Wire Wire Line
	1150 7100 1150 7200
Wire Wire Line
	1250 6900 1200 6900
NoConn ~ 2700 7150
NoConn ~ 2700 6950
Wire Wire Line
	3500 6850 3750 6850
Wire Wire Line
	3750 6850 3750 6950
Wire Wire Line
	3500 7250 3750 7250
Wire Wire Line
	3750 7250 3750 7150
Wire Wire Line
	3500 6650 3750 6650
Wire Wire Line
	3750 6550 3750 6650
$Comp
L power:GNDD #PWR035
U 1 1
P 3750 6200
F 0 "#PWR035" H 3750 5950 50  0001 C CNN
F 1 "GNDD" H 3750 6050 50  0000 C CNN
F 2 "" H 3750 6200 50  0001 C CNN
F 3 "" H 3750 6200 50  0001 C CNN
	1    3750 6200
	-1   0    0    1   
$EndComp
Wire Wire Line
	3750 6200 3750 6350
Text Label 6450 7200 2    50   ~ 0
ALC
Wire Wire Line
	5800 6950 5800 7050
$Comp
L power:GNDD #PWR041
U 1 1
P 5200 7450
F 0 "#PWR041" H 5200 7200 50  0001 C CNN
F 1 "GNDD" H 5200 7300 50  0000 C CNN
F 2 "" H 5200 7450 50  0001 C CNN
F 3 "" H 5200 7450 50  0001 C CNN
	1    5200 7450
	1    0    0    -1  
$EndComp
$Comp
L power:GNDD #PWR042
U 1 1
P 5800 7450
F 0 "#PWR042" H 5800 7200 50  0001 C CNN
F 1 "GNDD" H 5800 7300 50  0000 C CNN
F 2 "" H 5800 7450 50  0001 C CNN
F 3 "" H 5800 7450 50  0001 C CNN
	1    5800 7450
	1    0    0    -1  
$EndComp
$Comp
L Device:R_Small R11
U 1 1
P 4850 6750
F 0 "R11" H 4909 6796 50  0000 L CNN
F 1 "240R" H 4909 6705 50  0000 L CNN
F 2 "Resistor_SMD:R_1206_3216Metric_Pad1.42x1.75mm_HandSolder" H 4850 6750 50  0001 C CNN
F 3 "~" H 4850 6750 50  0001 C CNN
	1    4850 6750
	1    0    0    -1  
$EndComp
Wire Wire Line
	4850 6850 4850 6950
Connection ~ 4850 6950
Wire Wire Line
	4850 6650 4850 6550
Wire Wire Line
	4850 6550 4500 6550
Wire Wire Line
	4500 6550 4500 6650
$Comp
L Device:R_Small R9
U 1 1
P 4500 6350
F 0 "R9" H 4559 6396 50  0000 L CNN
F 1 "680R" H 4559 6305 50  0000 L CNN
F 2 "Resistor_SMD:R_1206_3216Metric_Pad1.42x1.75mm_HandSolder" H 4500 6350 50  0001 C CNN
F 3 "~" H 4500 6350 50  0001 C CNN
	1    4500 6350
	1    0    0    -1  
$EndComp
Wire Wire Line
	4500 6450 4500 6550
Connection ~ 4500 6550
$Comp
L power:GNDD #PWR033
U 1 1
P 4500 5850
F 0 "#PWR033" H 4500 5600 50  0001 C CNN
F 1 "GNDD" H 4500 5700 50  0000 C CNN
F 2 "" H 4500 5850 50  0001 C CNN
F 3 "" H 4500 5850 50  0001 C CNN
	1    4500 5850
	-1   0    0    1   
$EndComp
Wire Wire Line
	4500 5850 4500 5950
Wire Wire Line
	4200 6950 4050 6950
Wire Wire Line
	4050 6950 4050 6650
Wire Wire Line
	4050 6650 3750 6650
Connection ~ 3750 6650
$Comp
L Isolator:LTV-827M U6
U 2 1
P 5350 6050
F 0 "U6" H 5350 6400 50  0000 C CNN
F 1 "ILD223T" H 5350 6300 50  0000 C CNN
F 2 "Package_SO:SOIC-8_3.9x4.9mm_P1.27mm" H 5350 5750 50  0001 C CNN
F 3 "http://www.us.liteon.com/downloads/LTV-817-827-847.PDF" H 4500 6600 50  0001 C CNN
	2    5350 6050
	-1   0    0    -1  
$EndComp
$Comp
L Device:R_Small R10
U 1 1
P 4850 6350
F 0 "R10" H 4909 6396 50  0000 L CNN
F 1 "680R" H 4909 6305 50  0000 L CNN
F 2 "Resistor_SMD:R_1206_3216Metric_Pad1.42x1.75mm_HandSolder" H 4850 6350 50  0001 C CNN
F 3 "~" H 4850 6350 50  0001 C CNN
	1    4850 6350
	1    0    0    -1  
$EndComp
Wire Wire Line
	4850 6450 4850 6550
Connection ~ 4850 6550
Wire Wire Line
	5050 6150 4850 6150
Wire Wire Line
	4850 6150 4850 6250
Wire Wire Line
	5050 5950 4500 5950
Connection ~ 4500 5950
Wire Wire Line
	4500 5950 4500 6250
$Comp
L power:GND #PWR036
U 1 1
P 5750 6250
F 0 "#PWR036" H 5750 6000 50  0001 C CNN
F 1 "GND" H 5755 6077 50  0000 C CNN
F 2 "" H 5750 6250 50  0001 C CNN
F 3 "" H 5750 6250 50  0001 C CNN
	1    5750 6250
	1    0    0    -1  
$EndComp
Wire Wire Line
	5650 6150 5750 6150
Wire Wire Line
	5750 6150 5750 6250
$Comp
L Device:R_Small R8
U 1 1
P 5850 5950
F 0 "R8" V 5654 5950 50  0000 C CNN
F 1 "390" V 5750 5950 50  0000 C CNN
F 2 "Resistor_SMD:R_1206_3216Metric_Pad1.42x1.75mm_HandSolder" H 5850 5950 50  0001 C CNN
F 3 "~" H 5850 5950 50  0001 C CNN
	1    5850 5950
	0    -1   1    0   
$EndComp
Wire Wire Line
	5750 5950 5650 5950
Wire Wire Line
	4850 6950 5200 6950
Wire Wire Line
	5800 7350 5800 7450
Wire Wire Line
	5200 7450 5200 7300
Wire Wire Line
	5200 7100 5200 6950
Connection ~ 5200 6950
Wire Wire Line
	5200 6950 5800 6950
Text Label 6600 4950 2    50   ~ 0
SCK(START_I)
Wire Wire Line
	6600 5950 5950 5950
Text Label 600  6900 0    50   ~ 0
MISO(ALC)
Wire Wire Line
	1000 6900 600  6900
$Comp
L Device:C_Small C15
U 1 1
P 4850 7200
F 0 "C15" H 4950 7250 50  0000 L CNN
F 1 "100nF" H 4950 7150 50  0000 L CNN
F 2 "Capacitor_SMD:C_1206_3216Metric_Pad1.42x1.75mm_HandSolder" H 4850 7200 50  0001 C CNN
F 3 "~" H 4850 7200 50  0001 C CNN
	1    4850 7200
	1    0    0    -1  
$EndComp
$Comp
L power:GNDD #PWR040
U 1 1
P 4850 7450
F 0 "#PWR040" H 4850 7200 50  0001 C CNN
F 1 "GNDD" H 4850 7300 50  0000 C CNN
F 2 "" H 4850 7450 50  0001 C CNN
F 3 "" H 4850 7450 50  0001 C CNN
	1    4850 7450
	1    0    0    -1  
$EndComp
Wire Wire Line
	4850 7450 4850 7300
Wire Wire Line
	4800 6950 4850 6950
Wire Wire Line
	4850 7100 4850 6950
$Comp
L power:GNDD #PWR043
U 1 1
P 2250 7500
F 0 "#PWR043" H 2250 7250 50  0001 C CNN
F 1 "GNDD" H 2250 7350 50  0000 C CNN
F 2 "" H 2250 7500 50  0001 C CNN
F 3 "" H 2250 7500 50  0001 C CNN
	1    2250 7500
	1    0    0    -1  
$EndComp
$Comp
L Device:C_Small C17
U 1 1
P 2250 7300
F 0 "C17" H 2350 7350 50  0000 L CNN
F 1 "100nF" H 2350 7250 50  0000 L CNN
F 2 "Capacitor_SMD:C_1206_3216Metric_Pad1.42x1.75mm_HandSolder" H 2250 7300 50  0001 C CNN
F 3 "~" H 2250 7300 50  0001 C CNN
	1    2250 7300
	1    0    0    -1  
$EndComp
Wire Wire Line
	2250 7400 2250 7500
Wire Wire Line
	2250 7200 2250 7100
Connection ~ 2250 7100
Wire Wire Line
	1050 6350 950  6350
Connection ~ 950  6350
Wire Wire Line
	950  6350 950  6500
$Comp
L power:GNDD #PWR037
U 1 1
P 1350 6350
F 0 "#PWR037" H 1350 6100 50  0001 C CNN
F 1 "GNDD" V 1350 6200 50  0000 R CNN
F 2 "" H 1350 6350 50  0001 C CNN
F 3 "" H 1350 6350 50  0001 C CNN
	1    1350 6350
	0    -1   -1   0   
$EndComp
Wire Wire Line
	1350 6350 1250 6350
$Comp
L Device:R_POT RV1
U 1 1
P 5800 7200
F 0 "RV1" H 5700 7250 50  0000 R CNN
F 1 "R_POT" H 5700 7150 50  0000 R CNN
F 2 "Potentiometer_THT:Potentiometer_Bourns_3296X_Horizontal" H 5800 7200 50  0001 C CNN
F 3 "~" H 5800 7200 50  0001 C CNN
	1    5800 7200
	1    0    0    1   
$EndComp
$Comp
L Device:R_Small R13
U 1 1
P 6150 7200
F 0 "R13" V 6350 7200 50  0000 C CNN
F 1 "100R" V 6250 7200 50  0000 C CNN
F 2 "Resistor_SMD:R_1206_3216Metric_Pad1.42x1.75mm_HandSolder" H 6150 7200 50  0001 C CNN
F 3 "~" H 6150 7200 50  0001 C CNN
	1    6150 7200
	0    -1   -1   0   
$EndComp
Wire Wire Line
	6450 7200 6250 7200
Wire Wire Line
	6050 7200 5950 7200
Text Label 1050 4900 0    50   ~ 0
START
Wire Wire Line
	1350 4800 1350 4900
Wire Wire Line
	1050 4900 1350 4900
Wire Wire Line
	1900 5100 2200 5100
Wire Wire Line
	2300 4900 2200 4900
Wire Wire Line
	1750 4900 1350 4900
Connection ~ 1350 4900
$Comp
L Device:C_Small C8
U 1 1
P 2200 4300
F 0 "C8" H 2100 4350 50  0000 R CNN
F 1 "100nF" H 2100 4250 50  0000 R CNN
F 2 "Capacitor_SMD:C_1206_3216Metric_Pad1.42x1.75mm_HandSolder" H 2200 4300 50  0001 C CNN
F 3 "~" H 2200 4300 50  0001 C CNN
	1    2200 4300
	1    0    0    -1  
$EndComp
Wire Wire Line
	2300 4200 2200 4200
Wire Wire Line
	1900 4400 2200 4400
Connection ~ 2200 4400
Wire Wire Line
	2200 4200 1950 4200
Connection ~ 2200 4200
Wire Wire Line
	1750 4200 1550 4200
$Comp
L Device:C_Small C9
U 1 1
P 2200 5000
F 0 "C9" H 2100 5050 50  0000 R CNN
F 1 "100nF" H 2100 4950 50  0000 R CNN
F 2 "Capacitor_SMD:C_1206_3216Metric_Pad1.42x1.75mm_HandSolder" H 2200 5000 50  0001 C CNN
F 3 "~" H 2200 5000 50  0001 C CNN
	1    2200 5000
	1    0    0    -1  
$EndComp
Connection ~ 2200 4900
Wire Wire Line
	2200 4900 1950 4900
Connection ~ 2200 5100
Wire Wire Line
	2200 5100 2300 5100
$Comp
L Device:C_Small C12
U 1 1
P 1150 6350
F 0 "C12" V 921 6350 50  0000 C CNN
F 1 "4.7uF" V 1012 6350 50  0000 C CNN
F 2 "Capacitor_SMD:C_1206_3216Metric_Pad1.42x1.75mm_HandSolder" H 1150 6350 50  0001 C CNN
F 3 "~" H 1150 6350 50  0001 C CNN
	1    1150 6350
	0    -1   1    0   
$EndComp
$Comp
L Isolator:LTV-827M U5
U 2 1
P 5400 4300
F 0 "U5" H 5400 4650 50  0000 C CNN
F 1 "ILD213T " H 5400 4550 50  0000 C CNN
F 2 "Package_SO:SOIC-8_3.9x4.9mm_P1.27mm" H 5400 4000 50  0001 C CNN
F 3 "http://www.us.liteon.com/downloads/LTV-817-827-847.PDF" H 4550 4850 50  0001 C CNN
	2    5400 4300
	-1   0    0    -1  
$EndComp
$Comp
L Isolator:LTV-827M U5
U 1 1
P 5400 5050
F 0 "U5" H 5400 5400 50  0000 C CNN
F 1 "ILD213T " H 5400 5300 50  0000 C CNN
F 2 "Package_SO:SOIC-8_3.9x4.9mm_P1.27mm" H 5400 4750 50  0001 C CNN
F 3 "http://www.us.liteon.com/downloads/LTV-817-827-847.PDF" H 4550 5600 50  0001 C CNN
	1    5400 5050
	-1   0    0    -1  
$EndComp
$EndSCHEMATC
